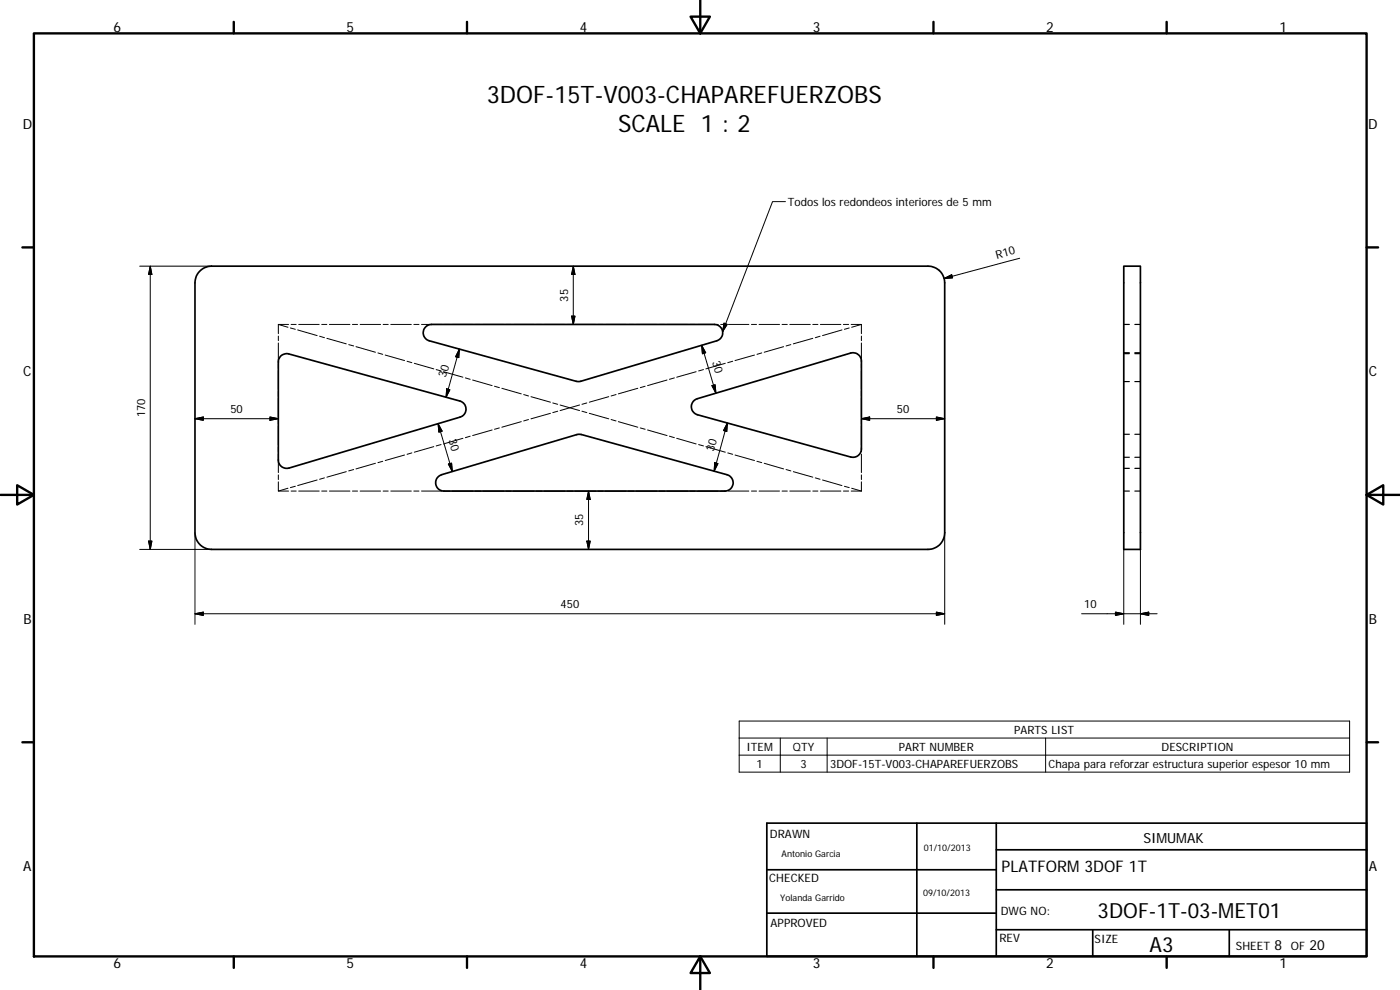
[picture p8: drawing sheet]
<svg xmlns="http://www.w3.org/2000/svg" width="420mm" height="297mm" viewBox="0 0 420 297" stroke-linecap="round" stroke-linejoin="round" font-family="sans-serif">
<g fill="none" stroke="#000" stroke-width=".51">
<path d="M337.3 79.9h5v84.9h-5zM60.2 81.1l1.3-.8 2-.4h215a5 5 0 0 1 5 5v74.9a5 5 0 0 1-5 5h-215a5 5 0 0 1-5-5v-74.9a4.9 4.9 0 0 1 1.7-3.8zM127.8 98l1-.5 .7-.2h84.9a2.51 2.51 0 0 1 2.5 2.2 2.51 2.51 0 0 1-1.8 2.8l-41.5 12.2-44.7-12.2a2.5 2.5 0 0 1-1.1-4.3zM84.2 106.9l1.3-.7h1.2l51.3 14.1a2.52 2.52 0 0 1 1.8 2.4 2.52 2.52 0 0 1-1.7 2.5l-51.4 15.2a2.5 2.5 0 0 1-3.2-2.4v-29.4l.1-.8zM208.3 120.2l1-.6 46-13.7a2.53 2.53 0 0 1 3.2 2.4v26.4a2.54 2.54 0 0 1-3.2 2.4l-46-12.7a2.52 2.52 0 0 1-1-4.2zM131.6 143l.9-.6 41.2-12.1 44.5 12.1a2.5 2.5 0 0 1 1.8 2.8 2.5 2.5 0 0 1-2.5 2.1h-84.3a2.49 2.49 0 0 1-2.3-1.6 2.49 2.49 0 0 1 .7-2.7zM230.1 247h180v40h-180zM275.2 247v40M299 255h111.1M299 247v40M230.1 274h68.9M230.1 261h68.9"/>
<path d="M299 279h111.1M299 267h111.1M327.9 279v8M368.9 279v8"/>
</g>
<g fill="none" stroke="#000" stroke-width=".36">
<path d="M337.3 97.3h1.6M340.6 97.3h1.7M337.3 106.1h1.6M337.3 105.8h1.6M337.3 114.5h1.6M340.6 106.1h1.7M340.6 105.8h1.7M340.6 114.5h1.7M337.3 130.3h1.6M337.3 137.2h1.6M340.6 130.3h1.7M340.6 137.2h1.7"/>
<path d="M337.3 147.3h1.6M337.3 140.5h1.6M340.6 147.3h1.7M340.6 140.5h1.7"/>
</g>
<g fill="none" stroke="#000" stroke-width=".71">
<path d="M10.2 10h399.9v277h-399.9zM70.2 6.6v3.4M140.2 6.6v3.4M207.3 5h5.8l-2.9 5zM210.2 0v10M280.2 6.6v3.4M350.1 6.6v3.4M6.7 74.2h3.5M410.1 74.2h3.5M.2 148.5h10M5.2 145.6l5 2.9-5 2.9zM410.1 148.5l5-2.9v5.8z"/>
<path d="M410.1 148.5h10M6.7 222.7h3.5M410.1 222.7h3.5M70.2 287v3.4M140.2 287v3.4M210.2 287l2.9 5h-5.8zM210.2 287v10M280.2 287v3.4M350.1 287v3.4"/>
</g>
<g fill="none" stroke="#000" stroke-width=".3">
<path d="M41.9 79.9h21.6M45.1 79.9l.5 2.4h-1zM45.1 79.9v84.9M172.1 79.9v17.4M172.1 79.9l.5 2.4h-1.1zM235.7 60.5h-3.9l-14.9 39M306 77.5l-22.7 6.1M83.5 97.3v2.8M83.5 97.3l2.9 .9M83.5 97.3h3.1M87.2 98.4l1.4 .4M87.4 97.3h1.5"/>
<path d="M89.3 99l5.9 1.7M89.7 97.3h6.1M96.6 97.3h1.5M98.9 97.3h6.1M105.8 97.3h1.5M108.1 97.3h6.1M115 97.3h1.5M117.3 97.3h6.1M124.2 97.3h1.5M126.5 97.3h6.1M133.4 97.3h1.5M135.7 97.3h6.1"/>
<path d="M142.6 97.3h1.6M144.9 97.3h6.2M151.8 97.3h1.6M154.1 97.3h6.2M161 97.3h1.6M163.3 97.3h6.2M170.3 97.3h1.5M171.5 94.8h1.1l-.5 2.5zM172.6 97.3h6.1M179.5 97.3h1.5M181.7 97.3h6.2M188.7 97.3h1.5"/>
<path d="M191 97.3h6.1M197.9 97.3h1.5M200.2 97.3h6.1M207.1 97.3h1.5M209.4 97.3h6.1M216.3 97.3h1.5M217.3 97l.9 .3-1.3 2.2zM218.6 97.3h6.1M225.5 97.3h1.5M227.8 97.3h6.1M234.7 97.3h1.6M237 97.3h6.2"/>
<path d="M243.9 97.3h1.6M246.2 97.3h6.2M252.7 99l-5.8 1.7M253.1 97.3h1.6M254.9 98.4l-1.5 .4M255.4 97.3h3.1M258.5 97.3l-2.9 .9M258.5 97.3v2.8M283.3 83.6l2.3-1.2 .3 1zM83.5 100.8v1.4M83.5 102.9v5.6M83.5 109.2v1.3"/>
<path d="M83.5 111.3v5.5M83.5 117.5v1.4M83.5 119.6v5.5M95.9 100.9l1.5 .4M98.1 101.5l5.8 1.7M104.7 103.4l1.4 .4M106.8 104l5.9 1.7M113.4 105.9l1.5 .4M115.6 106.5l5.8 1.7M122.2 108.4l1.4 .4M124.3 109l5.9 1.7M130.9 110.9l1.5 .4"/>
<path d="M133.1 111.5l5.8 1.7M134.1 116.6l.9 .3-1.1 2.3zM137.9 104.8l-4 14.4M137.9 104.8l-.2 2.5-1-.3zM139.7 113.4l1.4 .4M141.8 114l5.9 1.7M148.4 115.9l1.5 .4M150.6 116.5l5.8 1.7M157.2 118.4l1.4 .4M159.4 119l5.8 1.7M182.7 119l-5.8 1.7M184.9 118.4l-1.5 .4"/>
<path d="M191.4 116.5l-5.8 1.7M193.6 115.9l-1.4 .4M200.2 114l-5.9 1.7M202.4 113.4l-1.5 .4M208.9 111.5l-5.8 1.7M210.6 103.6l4.3 14.4M210.6 103.6l1.2 2.2-1 .4zM211.1 110.9l-1.4 .4M213.7 115.7l.9-.3 .3 2.6zM217.7 109l-5.9 1.7M219.9 108.4l-1.5 .4M226.4 106.5l-5.8 1.7"/>
<path d="M228.6 105.9l-1.4 .4M235.2 104l-5.8 1.7M237.4 103.4l-1.5 .4M243.9 101.5l-5.8 1.7M246.1 100.9l-1.4 .4M258.5 100.8v1.4M258.5 102.9v5.6M258.5 109.2v1.3M258.5 111.3v5.5M258.5 117.5v1.4M258.5 119.6v5.5M58.5 125.6l2.5-.5v1z"/>
<path d="M58.5 125.6h25M81 125.1l2.5 .5-2.5 .5zM83.5 125.8v1.4M83.5 127.9v5.6M83.5 134.2v1.3M83.5 136.2v5.6M112.7 139l-5.9 1.7M114.9 138.4l-1.5 .4M121.4 136.5l-5.8 1.7M123.6 135.9l-1.4 .4M130.2 134l-5.9 1.7M131.5 127.1l4.3 14.4"/>
<path d="M131.5 127.1l1.2 2.2-1 .4zM132.4 133.4l-1.5 .4M134.6 139.2l.9-.2 .3 2.5zM138.9 131.5l-5.8 1.7M141.1 130.9l-1.4 .4M147.7 129l-5.9 1.7M149.9 128.4l-1.5 .4M156.4 126.5l-5.8 1.7M158.6 125.9l-1.4 .4M165.2 124l-5.8 1.7M165.9 120.9l1.5 .4M167.4 123.4l-1.5 .4"/>
<path d="M168.1 121.5l5.8 1.7M173.9 121.5l-5.8 1.7M174.7 123.4l1.4 .4M176.1 120.9l-1.4 .4M176.9 124l5.8 1.7M183.4 125.9l1.5 .4M185.6 126.5l5.8 1.7M192.2 128.4l1.4 .4M194.3 129l5.9 1.7M200.9 130.9l1.5 .4M203.1 131.5l5.8 1.7M209.7 133.4l1.4 .4"/>
<path d="M211.8 134l5.9 1.7M214.5 138.8l1 .3-1.2 2.3zM218.3 126.9l-4 14.5M218.3 126.9l-.2 2.6-1-.3zM218.4 135.9l1.5 .4M220.6 136.5l5.8 1.7M227.2 138.4l1.4 .4M229.4 139l5.8 1.7M258.5 125.6l2.5-.5v1zM258.5 125.6h25M258.5 125.8v1.4M258.5 127.9v5.6"/>
<path d="M258.5 134.2v1.3M258.5 136.2v5.6M281 125.1l2.5 .5-2.5 .5zM58.5 159.8v27.5M83.5 142.5v1.4M83.5 144.6v2.7l2.9-.8M83.5 147.3h3.1M87.4 147.3h1.5M88.6 145.9l-1.4 .4M89.7 147.3h6.1M95.2 144l-5.9 1.7M96.6 147.3h1.5"/>
<path d="M97.4 143.4l-1.5 .4M98.9 147.3h6.1M103.9 141.5l-5.8 1.7M105.8 147.3h1.5M106.1 140.9l-1.4 .4M108.1 147.3h6.1M115 147.3h1.5M117.3 147.3h6.1M124.2 147.3h1.5M126.5 147.3h6.1M133.4 147.3h1.5M135.7 147.3h6.1"/>
<path d="M142.6 147.3h1.6M144.9 147.3h6.2M151.8 147.3h1.6M154.1 147.3h6.2M161 147.3h1.6M163.3 147.3h6.2M170.3 147.3h1.5M172.6 147.3h6.1M176.6 147.3v17.5M176.6 147.3l.5 2.6h-1zM179.5 147.3h1.5M181.7 147.3h6.2"/>
<path d="M188.7 147.3h1.5M191 147.3h6.1M197.9 147.3h1.5M200.2 147.3h6.1M207.1 147.3h1.5M209.4 147.3h6.1M216.3 147.3h1.5M218.6 147.3h6.1M225.5 147.3h1.5M227.8 147.3h6.1M234.7 147.3h1.6M235.9 140.9l1.5 .4"/>
<path d="M237 147.3h6.2M238.1 141.5l5.8 1.7M243.9 147.3h1.6M244.7 143.4l1.4 .4M246.2 147.3h6.2M246.9 144l5.8 1.7M253.1 147.3h1.6M253.4 145.9l1.5 .4M255.4 147.3h3.1M255.6 146.5l2.9 .8M258.5 142.5v1.4M258.5 144.6v2.7"/>
<path d="M283.5 159.8v27.5M41.9 164.8h21.6M44.6 162.3h1l-.5 2.5zM176.1 162.3h1l-.5 2.5zM337.3 164.8v22.5M342.3 164.8v22.5M58.5 184.1l2.5-.4v1zM58.5 184.1h225M281 183.7l2.5 .5-2.5 .5zM324.6 184.1h22.7M334.8 183.7l2.5 .5-2.5 .5zM342.3 184.1l2.5-.4v1z"/>
<path d="M221.8 216.3h183.2v15.4h-183.2zM221.8 221.4h183.2M221.8 226.6h183.2M234.2 221.4v10.3M248.2 221.4v10.3M313.8 221.4v10.3"/>
</g>
<g fill="#000" stroke="#000" stroke-width=".3">
<path d="M45.1 79.9l.5 2.4h-1zM171.5 94.8h1.1l-.5 2.5zM172.1 79.9l.5 2.4h-1.1zM217.3 97l.9 .3-1.3 2.2zM283.3 83.6l2.3-1.2 .3 1zM134.1 116.6l.9 .3-1.1 2.3zM137.9 104.8l-.2 2.5-1-.3zM210.6 103.6l1.2 2.2-1 .4zM213.7 115.7l.9-.3 .3 2.6zM58.5 125.6l2.5-.5v1zM81 125.1l2.5 .5-2.5 .5zM131.5 127.1l1.2 2.2-1 .4z"/>
<path d="M134.6 139.2l.9-.2 .3 2.5zM214.5 138.8l1 .3-1.2 2.3zM218.3 126.9l-.2 2.6-1-.3zM258.5 125.6l2.5-.5v1zM281 125.1l2.5 .5-2.5 .5zM176.6 147.3l.5 2.6h-1zM44.6 162.3h1l-.5 2.5zM176.1 162.3h1l-.5 2.5zM58.5 184.1l2.5-.4v1zM281 183.7l2.5 .5-2.5 .5zM334.8 183.7l2.5 .5-2.5 .5zM342.3 184.1l2.5-.4v1z"/>
</g>
<g font-size="7.2">
<text x="146.1" y="31">3DOF-15T-V003-CHAPAREFUERZOBS</text>
<text x="185.5" y="39.7">SCALE 1 : 2</text>
</g>
<g font-size="6.3">
<text x="329.4" y="275.4">3DOF-1T-03-MET01</text>
<text x="345" y="285.6">A3</text>
</g>
<text font-size="4.8" x="300.6" y="261.7">PLATFORM 3DOF 1T</text>
<g font-size="4.2">
<text x="34" y="9.6">6</text>
<text x="104" y="9.6">5</text>
<text x="174" y="9.6">4</text>
<text x="244" y="9.6">3</text>
<text x="314" y="9.6">2</text>
<text x="384" y="9.6">1</text>
<text x="6.8" y="38.7">D</text>
<text x="410.6" y="38.7">D</text>
<text x="7" y="112.9">C</text>
<text x="410.8" y="112.9">C</text>
<text x="7" y="187.1">B</text>
<text x="410.8" y="187.1">B</text>
<text x="343.1" y="252.8">SIMUMAK</text>
<text x="7" y="261.3">A</text>
<text x="410.8" y="261.3">A</text>
<text x="382.5" y="285">8</text>
<text x="393" y="285">20</text>
<text x="34" y="290.4">6</text>
<text x="104" y="290.4">5</text>
<text x="174" y="290.4">4</text>
<text x="244" y="290.4">3</text>
<text x="314" y="290.4">2</text>
<text x="384" y="290.4">1</text>
</g>
<g font-size="3.5">
<text x="231.1" y="251.4">DRAWN</text>
<text x="230.9" y="264.6">CHECKED</text>
<text x="300.3" y="274.5">DWG NO:</text>
<text x="231.3" y="278.2">APPROVED</text>
<text x="299.9" y="282.6">REV</text>
<text x="328.5" y="283">SIZE</text>
<text x="370.9" y="285">SHEET</text>
<text x="387.4" y="285">OF</text>
</g>
<g font-size="3.4">
<text x="236.5" y="61.8">Todos los redondeos interiores de 5 mm</text>
<text x="299.2" y="77.7" transform="rotate(-15 299.2 77.7)">R10</text>
<text x="170.5" y="90.5" transform="rotate(-90 170.5 90.5)">35</text>
<text x="133.8" y="113.4" transform="rotate(-75 133.8 113.4)">30</text>
<text x="213.7" y="108.6" transform="rotate(73 213.7 108.6)">30</text>
<text x="43.5" y="125.2" transform="rotate(-90 43.5 125.2)">170</text>
<text x="69.1" y="124.1">50</text>
<text x="269.1" y="124.1">50</text>
<text x="134.6" y="132.1" transform="rotate(73 134.6 132.1)">30</text>
<text x="214.3" y="135.5" transform="rotate(-75 214.3 135.5)">30</text>
<text x="175" y="157.9" transform="rotate(-90 175 157.9)">35</text>
<text x="168.2" y="182.6">450</text>
<text x="325.4" y="182.6">10</text>
<text x="304.4" y="220.2">PARTS LIST</text>
<text x="224.1" y="225.2">ITEM</text>
<text x="238" y="225.3">QTY</text>
<text x="269.8" y="225.2">PART NUMBER</text>
<text x="348.6" y="225.3">DESCRIPTION</text>
<text x="227.1" y="230.3">1</text>
<text x="240.3" y="230.4">3</text>
<text x="249.1" y="230.4">3DOF-15T-V003-CHAPAREFUERZOBS</text>
<text x="314.7" y="230.4">Chapa para reforzar estructura superior espesor 10 mm</text>
</g>
<g font-size="2.7">
<text x="234.5" y="257.1">Antonio Garcia</text>
<text x="277.3" y="255.2">01/10/2013</text>
<text x="277" y="268.7">09/10/2013</text>
<text x="234.2" y="270.2">Yolanda Garrido</text>
</g>
</svg>
